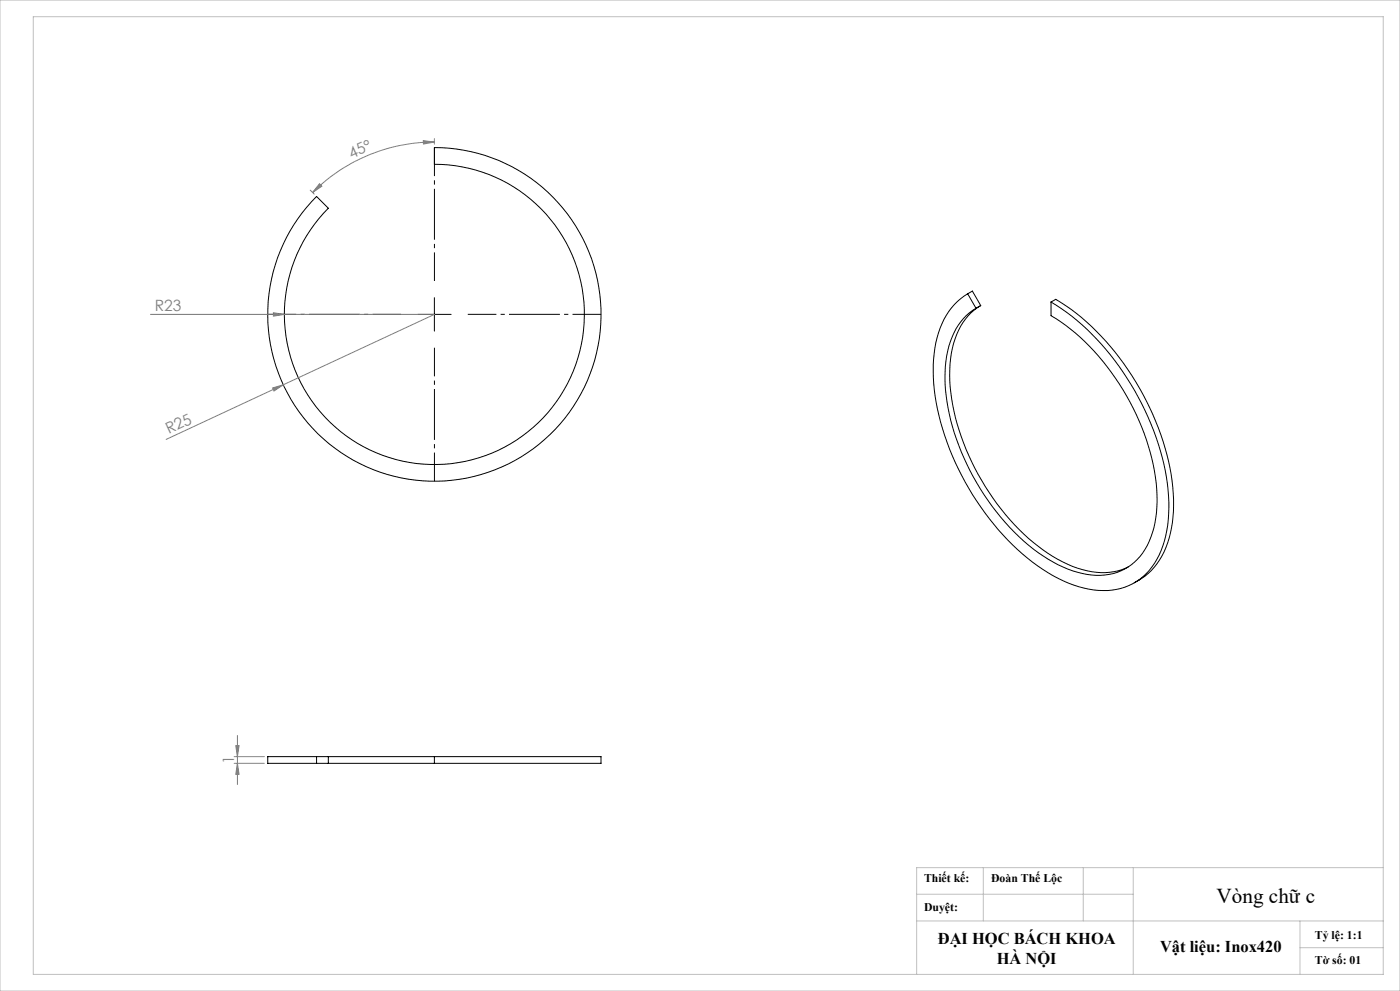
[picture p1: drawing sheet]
<svg xmlns="http://www.w3.org/2000/svg" width="420mm" height="297mm" viewBox="0 0 420 297" stroke-linecap="round" stroke-linejoin="round" font-family="sans-serif">
<g fill="none" stroke="#000" stroke-width=".3">
<path d="M95 58.9l3.5 3.5a45 45 0 0 0 9.3 70.8 45 45 0 0 0 66-27.3 45 45 0 0 0-43.5-56.7v-5a50 50 0 0 1 48.3 63 50 50 0 0 1-73.3 30.3 50 50 0 0 1-10.3-78.6zM125.3 94.2h10M130.3 89.2v10M290.3 88a22.1 22.1 0 0 0-9.8 16.3 59.1 59.1 0 0 0 4.4 30.3 79 79 0 0 0 28 36.1 31.7 31.7 0 0 0 20.8 6.1 18.3 18.3 0 0 0 15.2-13.2 48.1 48.1 0 0 0-.8-28.6 81.4 81.4 0 0 0-28.1-41.4l-4.7-3.1M290.3 88l2.5 4.4M290.3 88l1.4-.8 2.5 4.4M294.2 91.6a18.9 18.9 0 0 0-8.5 12.8 51.1 51.1 0 0 0 3.4 28.4 70.9 70.9 0 0 0 25.3 33 29.2 29.2 0 0 0 18.5 5.7l2.5-.4 3.1-1.2M294.2 91.6l-1.4 .8M315.3 90.5v4.1a68.3 68.3 0 0 1 26.4 31.5 55.4 55.4 0 0 1 5 29 20.3 20.3 0 0 1-8.3 14.9 18.8 18.8 0 0 1-16.6 1.1 51.5 51.5 0 0 1-22.8-17.6 69.6 69.6 0 0 1-15.5-40.3 25.3 25.3 0 0 1 6.4-18.6l2.9-2.2M315.3 90.5l1.4-.8a74.9 74.9 0 0 1 28.2 32.5 63.3 63.3 0 0 1 6.8 34.4 22.6 22.6 0 0 1-10 17.2l-1.4 .9M95 226.8h-14.7v2h14.7M95 226.8v2"/>
<path d="M95 226.8h3.5M95 228.8h3.5M98.5 226.8h31.8M98.5 228.8h31.8M98.5 226.8v2M130.3 226.8h50v2h-50M130.3 226.8v2"/>
</g>
<g fill="none" stroke="#808080" stroke-width=".3">
<path d="M93.1 57l1.2 1.2M95.8 55.1l.8 .7-2.8 1.9zM127 42.2l3.3 .4-3.3 .6zM130.3 42.6a51.3 51.3 0 0 0-36.5 15.1M130.3 41.6v1.6M45.1 94.2h85.2l-45.3 21.1M82 93.7l3.3 .5-3.3 .6zM81.8 116.3l3.2-1-2.8 1.9zM85 115.3l-35.2 16.4M70.2 226.8h9.1M70.2 228.8h9.1M70.7 223.5h1l-.5 3.3z"/>
<path d="M71.2 228.8l.5 3.3h-1zM71.2 220.4v14.7"/>
</g>
<path d="M120.3 94.2h-40M130.3 84.2v-40M140.3 94.2h40M130.3 104.2v40" fill="none" stroke="#000" stroke-width=".3" stroke-dasharray="15.2 1.3 1.3 1.3" stroke-dashoffset="6.7" stroke-linecap="butt"/>
<path d="M0 0h420v297h-420zM10 5h405v287h-405zM275 276h140M275 268h65M295 260v16M325 260v16M340 260v32M390 276v16M415 260h-140v32M390 284h25" fill="none" stroke="#c0c0c0" stroke-width=".3"/>
<g fill="#808080">
<path d="M82 93.7l3.3 .5-3.3 .6z"/>
<path d="M81.8 116.3l3.2-1-2.8 1.9z"/>
<path d="M127 42.2l3.3 .4-3.3 .6zM95.8 55.1l.8 .7-2.8 1.9z"/>
<path d="M70.7 223.5h1l-.5 3.3zM71.2 228.8l.5 3.3h-1z"/>
</g>
<text font-size="6.3" x="365" y="270.5">Vòng chữ c</text>
<g font-size="4.9">
<text x="281.3" y="283.1">ĐẠI HỌC BÁCH KHOA</text>
<text x="348" y="285.4">Vật liệu: Inox420</text>
<text x="299" y="289">HÀ NỘI</text>
</g>
<g font-size="4.7" fill="#808080">
<text x="105.4" y="47.7" transform="rotate(-24 105.4 47.7)">45°</text>
<text x="46.4" y="93.2">R23</text>
<text x="50.6" y="130.2" transform="rotate(-25 50.6 130.2)">R25</text>
<text x="70.2" y="229" transform="rotate(-90 70.2 229)">1</text>
</g>
<g font-size="3.5">
<text x="277.2" y="264.4">Thiết kế:</text>
<text x="297.3" y="264.4">Đoàn Thế Lộc</text>
<text x="277.2" y="273">Duyệt:</text>
<text x="394.5" y="281.4">Tỷ lệ: 1:1</text>
<text x="394.5" y="289">Tờ số: 01</text>
</g>
</svg>
